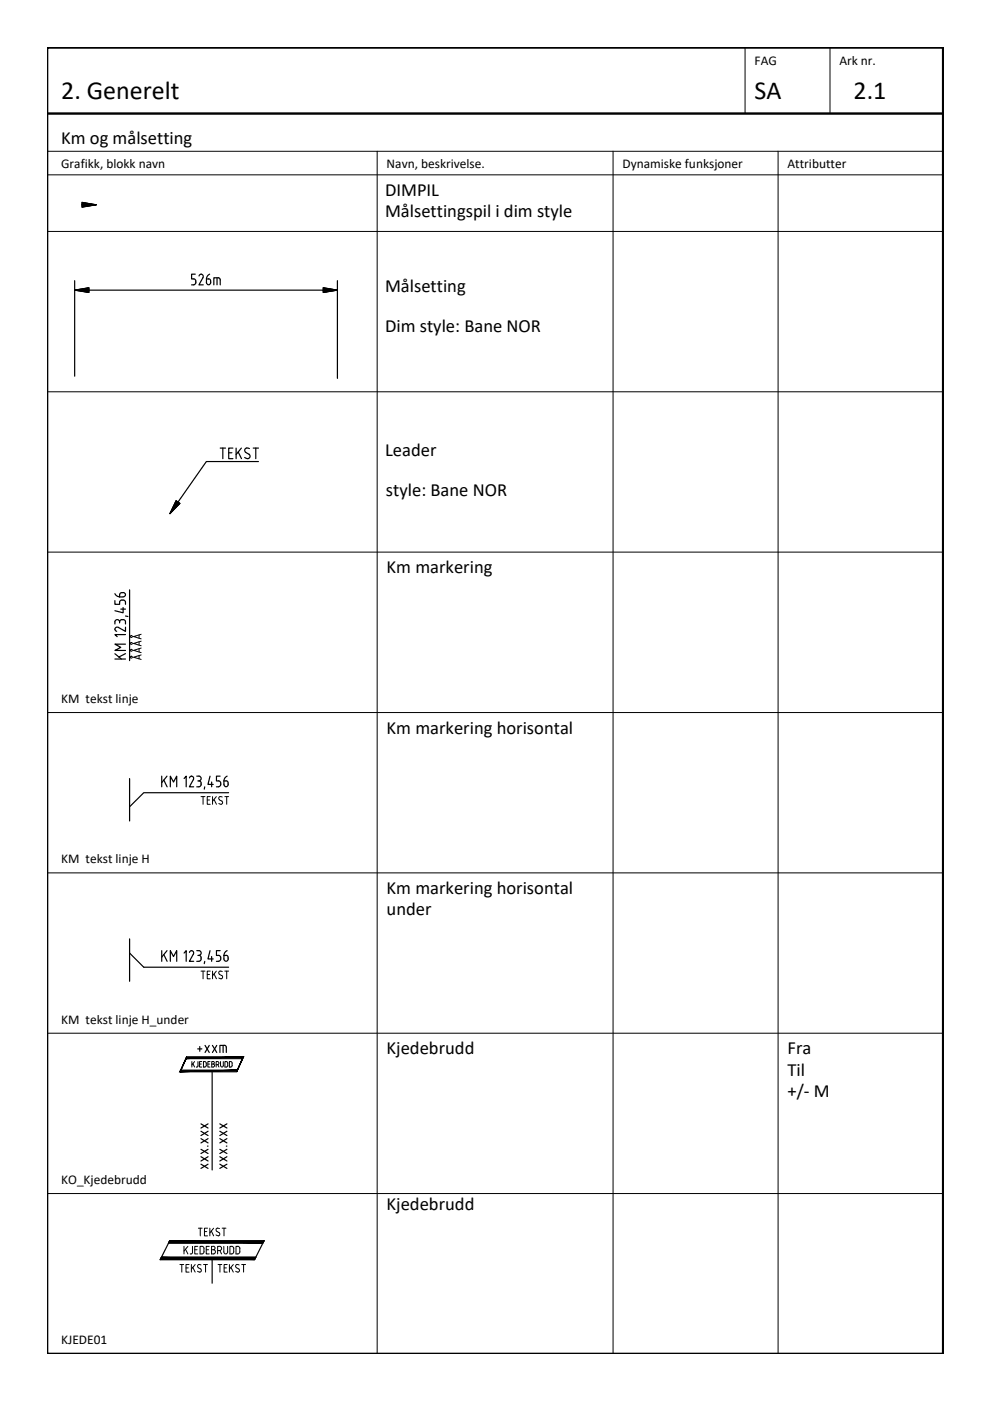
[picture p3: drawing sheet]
<svg xmlns="http://www.w3.org/2000/svg" width="210mm" height="297mm" viewBox="0 0 210 297" stroke-linecap="round" stroke-linejoin="round" font-family="sans-serif">
<!-- layer: RAMME -->
<path d="M10 10.1h190v276.9h-190zM10 24.1h189.9" fill="none" stroke="#000" stroke-width=".51"/>
<!-- layer: RAMME SYMBOLER -->
<g fill="none" stroke="#000" stroke-width=".21">
<path d="M158 10.1v14M176 10.1v14M10 32.1h189.9M10 37.1h189.9M80 32.1v254.9M130 32.1v254.9M165 32.1v254.9M10 49.1h189.9M10 83.1h189.9M10 117.1h189.9M10 151.1h189.9M10 185.1h189.9"/>
<path d="M10 219.1h189.9M10 253.1h189.9"/>
</g>
<!-- layer: SIG-Dimensjoner -->
<g fill="none" stroke="#000" stroke-width=".25">
<path d="M15.8 59.5v20.3M41.1 59.1a.66 .66 0 0 1 .4 .6 .66 .66 0 0 1-.4 .7h-.5M41.4 58.1h-.8v1h.5M42.6 58.1l.4 .3v.5M42.6 58.1l-.4 .4M43 58.9l-.8 1.5h.9M43.8 59.1h.4a.66 .66 0 0 1 .5 .6 .66 .66 0 0 1-.5 .7l-.4-.3zM44.5 58.1a1.12 1.12 0 0 0-.7 1M46 58.9v1.5M46.3 58.9h-1v1.5M46.3 58.9l.3 .2 .1 1.3M71.5 59.5v20.7"/>
<path d="M16.8 61.5h53.7M46.7 95h1.1M47.2 95v2.2M48.5 96h.7M49.4 95h-.9v2.2h.9M50.1 95v2.2M50.5 95.8l.7 1.4M51.2 95l-1.1 1.4M51.9 97l.7 .2M52.8 96.3a.51 .51 0 0 1 .2 .5 .51 .51 0 0 1-.4 .4M52.9 95.1a.56 .56 0 0 0-.8 0 .56 .56 0 0 0 0 .8l.6 .4M53.7 95h1.1"/>
<path d="M54.2 95v2.2M54.8 97.9h-11l-7.2 10.2M37.3 106.2l.8 .5-2.1 2.2zM37.4 106.3l.6 .5-1.6 1.6zM37.4 106.2l.7 .5-1.9 2zM37.4 106.4l.5 .4-1.4 1.3zM37.4 106.5l.4 .3-1.1 1.1zM37.4 106.5l.4 .3-.9 .9zM37.4 106.6l.3 .2-.6 .6zM37.5 106.7l.1 .1-.4 .4zM37.5 106.8l-.1 .1zM27.5 125.1v15"/>
<path d="M27.5 165.1v9M48.5 168.1h-18l-3 3M27.5 199.1v9M27.5 202.1l3 3h18M45 227.1v21M34.1 266.8h20M34.2 266.6h20l-.2 .5h-20zM35.9 263.3h20M36 263.1h20l-.3 .5h-20zM36 263.1l-2 4M45 267.1v5M56 263.1l-2 4"/>
</g>
<!-- layer: 0 -->
<g fill="none" stroke="#000" stroke-width=".25">
<path d="M15.8 61.5l3-.5v1zM16.2 61.5l2.6-.4v.9zM16.4 61.5l2.3-.4v.8zM16.7 61.5l2-.3v.6zM17.1 61.5l1.5-.3v.6zM17.4 61.5l1.2-.2v.4zM17.7 61.5l.8-.1v.3zM18 61.5l.5-.1v.2zM18.3 61.5h.1zM68.5 61l3 .5-3 .5zM68.6 61.1l2.6 .4-2.6 .5zM68.6 61.1l2.3 .4-2.3 .4z"/>
<path d="M68.7 61.2l1.9 .3-1.9 .3zM68.7 61.2l1.6 .3-1.6 .3zM68.8 61.3l1.2 .2-1.2 .2zM68.9 61.4l.8 .1-.8 .2zM68.9 61.4l.5 .1-.5 .1zM68.9 61.5h.2z"/>
</g>
<g fill="#000" stroke="#000" stroke-width=".21">
<path d="M15.8 61.5h3v.5zM15.8 61.5h3v-.5z"/>
<path d="M68.5 61l3 .5h-3zM68.5 61.5v.5l3-.5z"/>
</g>
<!-- layer: SIG-Komponenter -->
<path d="M17.4 42.9l3 .5-3 .5zM17.5 43l2.6 .4-2.6 .5zM17.5 43l2.3 .4-2.3 .4zM17.6 43.1l1.9 .3-1.9 .3zM17.6 43.1l1.6 .3-1.6 .3zM17.7 43.2l1.2 .2-1.2 .2zM17.7 43.3l.9 .1-.9 .2zM17.8 43.3l.5 .1-.5 .1zM17.8 43.4h.2z" fill="none" stroke="#000" stroke-width=".25"/>
<path d="M17.4 42.9l3 .5h-3zM17.4 43.4v.5l3-.5z" fill="#000" stroke="#000" stroke-width=".21"/>
<!-- layer: SIG_ATT_Tekst25 -->
<g fill="none" stroke="#000" stroke-width=".25">
<path d="M24.4 139.7h2.2M24.4 138.6l1.3 1.1M24.4 125.9a1.12 1.12 0 0 0 1 .6M25.4 126.1v.5h.7M25.4 131.8v.3M25.4 131.8a.5 .5 0 0 0-.5-.4 .5 .5 0 0 0-.5 .4v.5M25.6 129.1h1M25.8 131.4h.3M25.9 131.4h-.3l-.2 .4M26.1 128.8v1.1l-1.7-.4M26.1 127.2a.54 .54 0 0 0-.7 .5v.4h-1v-.8M26.1 125.7h-.2a.41 .41 0 0 0-.5 .4"/>
<path d="M26.1 131.4l.4 .2 .1 .7M26.1 127.2l.4 .2 .1 .7M26.1 125.6a.46 .46 0 0 1 .5 .5 .46 .46 0 0 1-.5 .4M26.6 136.6h-2.2l1.2 .7-1.2 .6h2.2M26.6 134.5h-2.2l.4 .5M26.6 133v.9l-1.5-.9a.46 .46 0 0 0-.7 .2 .46 .46 0 0 0 .3 .6M26.6 138.6l-1.4 .7M26.6 130.6l.5 .1M34.3 164.6v2.2M34.7 165.4l.7 1.4M35.4 164.6l-1.1 1.3M36.1 166.8v-2.2l.7 1.2 .7-1.2v2.2"/>
<path d="M39 165.1l.5-.5v2.2M40.2 164.9a.47 .47 0 0 1 .6-.3 .47 .47 0 0 1 .2 .7l-.8 1.5h.9M41.7 164.6h.5a.5 .5 0 0 1 .5 .5 .5 .5 0 0 1-.5 .5l.4 .2 .1 .2M42 165.6h.2M42.6 166.1v.2M42.7 166.3l-.3 .4-.7 .1M43.4 166.8l-.1 .5M44.5 164.6l-.4 1.7h1.1M44.9 165.8v1M46.3 165.6a.57 .57 0 0 1 .5 .7M46.7 164.6h-.8v1h.4M46.8 166.3l-.2 .4-.7 .1"/>
<path d="M47.5 166.3a.46 .46 0 0 0 .4 .5 .46 .46 0 0 0 .5-.5M47.9 165.6a.51 .51 0 0 1 .5 .7M47.9 165.6h-.4v.7M48.2 164.6a1.12 1.12 0 0 0-.7 1M34.3 201.6v2.2M34.7 202.4l.7 1.4M35.4 201.6l-1.1 1.3M36.1 203.8v-2.2l.7 1.2 .7-1.2v2.2M39 202.1l.5-.5v2.2M40.2 201.9a.47 .47 0 0 1 .6-.3 .47 .47 0 0 1 .2 .7l-.8 1.5h.9M41.7 201.6h.5a.5 .5 0 0 1 .5 .5 .5 .5 0 0 1-.5 .5l.4 .2 .1 .2M42 202.6h.2"/>
<path d="M42.6 203.1v.2M42.7 203.3l-.3 .4-.7 .1M43.4 203.8l-.1 .5M44.5 201.6l-.4 1.7h1.1M44.9 202.8v1M46.3 202.6a.57 .57 0 0 1 .5 .7M46.7 201.6h-.8v1h.4M46.8 203.3l-.2 .4-.7 .1M47.5 203.3a.46 .46 0 0 0 .4 .5 .46 .46 0 0 0 .5-.5M47.9 202.6a.51 .51 0 0 1 .5 .7M47.9 202.6h-.4v.7M48.2 201.6a1.12 1.12 0 0 0-.7 1"/>
<path d="M41.9 222.4h.9M42.4 221.9v1M42.6 239.8l1.5 1M42.6 238.3l1.5 .9M43.5 221.6l.9 1.5M44.1 239.8l-1.5 1M44.1 238.3l-1.5 .9M44.4 221.6l-.9 1.5M45 221.6l1 1.5M46 221.6l-1 1.5M46.6 239.8l1.5 1M46.6 238.3l1.5 .9"/>
<path d="M46.6 223.1v-1.5h1l.3 .2 .1 1.3M47.3 221.6v1.5M48.1 239.8l-1.5 1M48.1 238.3l-1.5 .9M42.6 246.8l1.5 .9M42.6 245.2l1.5 1M42.6 243.7l1.5 .9M42.6 241.4l1.5 .9M44 243h.1M44.1 246.8l-1.5 .9M44.1 245.2l-1.5 1M44.1 243.7l-1.5 .9"/>
<path d="M44.1 241.4l-1.5 .9M46.6 246.8l1.5 .9M46.6 245.2l1.5 1M46.6 243.7l1.5 .9M46.6 241.4l1.5 .9M48 243h.1M48.1 246.8l-1.5 .9M48.1 245.2l-1.5 1M48.1 243.7l-1.5 .9M48.1 241.4l-1.5 .9"/>
</g>
<!-- layer: SIG_ATT_Tekst18 -->
<g fill="none" stroke="#000" stroke-width=".21">
<path d="M29.5 134.6v.7M29.5 136.1v.7M29.5 137.5v.7M29.5 139v.7M29.9 138.9l-1.6 .4 1.6 .5M29.9 137.4l-1.6 .5 1.6 .5M29.9 135.9l-1.6 .5 1.6 .5M29.9 134.5l-1.6 .5 1.6 .5M42.6 168.9h.9M43.1 168.9v1.6M43.9 169.6h.5M44.6 168.9h-.7v1.6h.7"/>
<path d="M45.1 168.9v1.6M45.4 169.5l.5 1M45.9 168.9l-.8 1M46.5 169.6l.5 .2a.42 .42 0 0 1 0 .7 .42 .42 0 0 1-.6-.2M47.1 169h-.7v.3l.2 .3M47.7 168.9h.8M48.1 168.9v1.6M42.6 205.9h.9M43.1 205.9v1.6M43.9 206.6h.5M44.6 205.9h-.7v1.6h.7M45.1 205.9v1.6"/>
<path d="M45.4 206.5l.5 1M45.9 205.9l-.8 1M46.5 206.6l.5 .2a.42 .42 0 0 1 0 .7 .42 .42 0 0 1-.6-.2M47.1 206h-.7v.3l.2 .3M47.7 205.9h.8M48.1 205.9v1.6M40.7 225.1v1.1M40.9 225.5l.4 .7M41.3 225.1l-.6 .7M41.6 226.2h.1M42 225.1v.9l-.2 .2M42.3 225.6h.4"/>
<path d="M42.8 225.1h-.5v1.1h.5M43.1 225.1l.6 .1v.7l-.1 .3h-.5zM44.1 225.6h.3M44.5 225.1h-.4v1.1h.4M44.9 225.1h.5v.2l-.2 .3 .2 .1-.1 .5h-.4zM44.9 225.6h.3M45.8 225.7l.6-.1-.1-.5h-.5v1.1M46.2 225.7l.2 .5M46.8 225.1v.8M47.3 225.1v1a.27 .27 0 0 1-.2 .1 .27 .27 0 0 1-.3-.1v-.2M47.7 225.1l.6 .1v.7l-.2 .3h-.4zM48.9 225.1h-.3v1.1h.3"/>
<path d="M48.9 225.1l.3 .3M49.2 225.4v.5M49.2 225.9l-.3 .3M38.1 268.1h.8M38.5 268.1v1.6M39.4 268.8h.5M40.1 268.1h-.7v1.6h.7M40.6 268.1v1.6M40.9 268.7l.5 1M41.4 268.1l-.8 1M42.1 260.4h.8M42.1 268.8l.4 .2"/>
<path d="M42.5 260.4v1.6M42.5 269a.42 .42 0 0 1 0 .7 .42 .42 0 0 1-.6-.2M42.6 268.2l-.4-.1-.2 .1-.1 .3 .2 .3M43.2 268.1h.8M43.3 261.1h.5M43.6 268.1v1.6M44 260.4h-.7v1.6h.7M44.5 260.4v1.6M44.8 261l.5 1M45.3 260.4l-.8 1M46 261.1l.4 .2a.42 .42 0 0 1 0 .7 .42 .42 0 0 1-.6-.2M46.1 260.4l.4 .1"/>
<path d="M46.1 260.4l-.3 .3 .2 .4M46.2 268.1h.8M46.6 268.1v1.6M47.1 260.4h.8M47.5 260.4v1.6M47.5 268.8h.5M48.2 268.1h-.7v1.6h.7M48.6 268.1v1.6M49 268.7l.5 1M49.5 268.1l-.9 1M50.6 269a.42 .42 0 0 1 0 .7 .42 .42 0 0 1-.6-.2M50.7 268.2l-.6-.1-.1 .3v.3l.6 .3"/>
<path d="M51.2 268.1h.9M51.6 268.1v1.6"/>
<circle cx="27.8" cy="136.4" r=".21"/>
<circle cx="27.8" cy="137.9" r=".21"/>
<circle cx="27.8" cy="135" r=".21"/>
<circle cx="27.8" cy="139.3" r=".21"/>
</g>
<!-- layer: SIG-Dimensjoner -->
<g fill="#000" stroke="#000" stroke-width=".21">
<path d="M37.7 106.5l.4 .2-2.1 2.2zM37.3 106.2l-1.3 2.7 1.7-2.4z"/>
<path d="M38.4 226.9l-.3 .4 12.2-.4zM38.1 227.3l12.2-.4-.1 .4zM51.4 224.5l-1.2 2.8zM51.7 224.1l-1.5 3.2zM39.5 224.5h11.9l.3-.4zM39.6 224.1h12.1l-12.2 .4zM39.6 224.1l-1.2 2.8zM39.6 224.1l-1.5 3.2z"/>
<path d="M34.2 266.6l19.8 .5 .2-.5zM34.2 266.6l19.8 .5h-20z"/>
<path d="M36 263.1l19.7 .5 .3-.5zM36 263.1l19.7 .5h-20z"/>
</g>
<!-- layer: SIG-Tekst-18 -->
<g fill="none" stroke="#000" stroke-width=".21">
<path d="M39 264.3v1.6M39.3 264.9l.5 1M39.8 264.3l-.8 .9M40.8 264.3v1.2a.38 .38 0 0 1-.5 .4M41.3 265h.5M41.9 264.3h-.6v1.6h.6M42.8 264.3h-.4v1.6h.4M42.8 264.2l.4 .3 .1 .2M43.2 264.7v.7M43.3 265.4l-.1 .2-.4 .3M43.7 265h.5M44.4 264.3h-.7v1.6h.7"/>
<path d="M44.9 264.3h.4a.36 .36 0 0 1 .3 .3 .36 .36 0 0 1-.3 .4 .45 .45 0 0 1 .4 .4 .45 .45 0 0 1-.4 .5h-.4zM44.9 265h.4M46.1 265.1h.5a.45 .45 0 0 0 .4-.4 .45 .45 0 0 0-.4-.4h-.5v1.6M46.6 265.1l.4 .8M47.5 264.3v1.1a.41 .41 0 0 0 .4 .5 .41 .41 0 0 0 .4-.5M48.3 264.3v1.1M49.1 264.3h-.4v1.6h.4M49.1 264.2l.4 .3 .1 .2M49.6 264.7v.7M49.6 265.4l-.1 .2-.4 .3M50.8 264.7v.7M50.9 264.7l-.3-.4h-.6v1.6l.6-.1 .3-.4"/>
</g>
<g font-size="5.5">
<text x="13" y="21.1">2. Generelt</text>
<text x="160" y="21.1">SA</text>
<text x="181" y="21.1">2.1</text>
</g>
<g font-size="3.9">
<text x="13" y="30.6">Km og målsetting</text>
<text x="81.6" y="41.6">DIMPIL</text>
<text x="81.6" y="46">Målsettingspil i dim style</text>
<text x="81.6" y="61.8">Målsetting</text>
<text x="81.6" y="70.3">Dim style: Bane NOR</text>
<text x="81.6" y="96.7">Leader</text>
<text x="81.8" y="105.2">style: Bane NOR</text>
<text x="82" y="121.6">Km markering</text>
<text x="82" y="155.6">Km markering horisontal</text>
<text x="82" y="189.6">Km markering horisontal</text>
<text x="82" y="194.1">under</text>
<text x="82" y="223.6">Kjedebrudd</text>
<text x="167" y="223.6">Fra</text>
<text x="167" y="228.1">Til</text>
<text x="167" y="232.6">+/- M</text>
<text x="82" y="256.6">Kjedebrudd</text>
</g>
<g font-size="2.8">
<text x="160" y="13.9">FAG</text>
<text x="178" y="13.9">Ark nr.</text>
<text x="13" y="35.6">Grafikk, blokk navn</text>
<text x="82" y="35.6">Navn, beskrivelse.</text>
<text x="132" y="35.6">Dynamiske funksjoner</text>
<text x="167" y="35.6">Attributter</text>
<text x="13" y="149.1">KM tekst linje</text>
<text x="13" y="183.1">KM tekst linje H</text>
<text x="13" y="217.1">KM tekst linje H_under</text>
<text x="13" y="251.1">KO_Kjedebrudd</text>
<text x="13" y="285.1">KJEDE01</text>
</g>
</svg>
